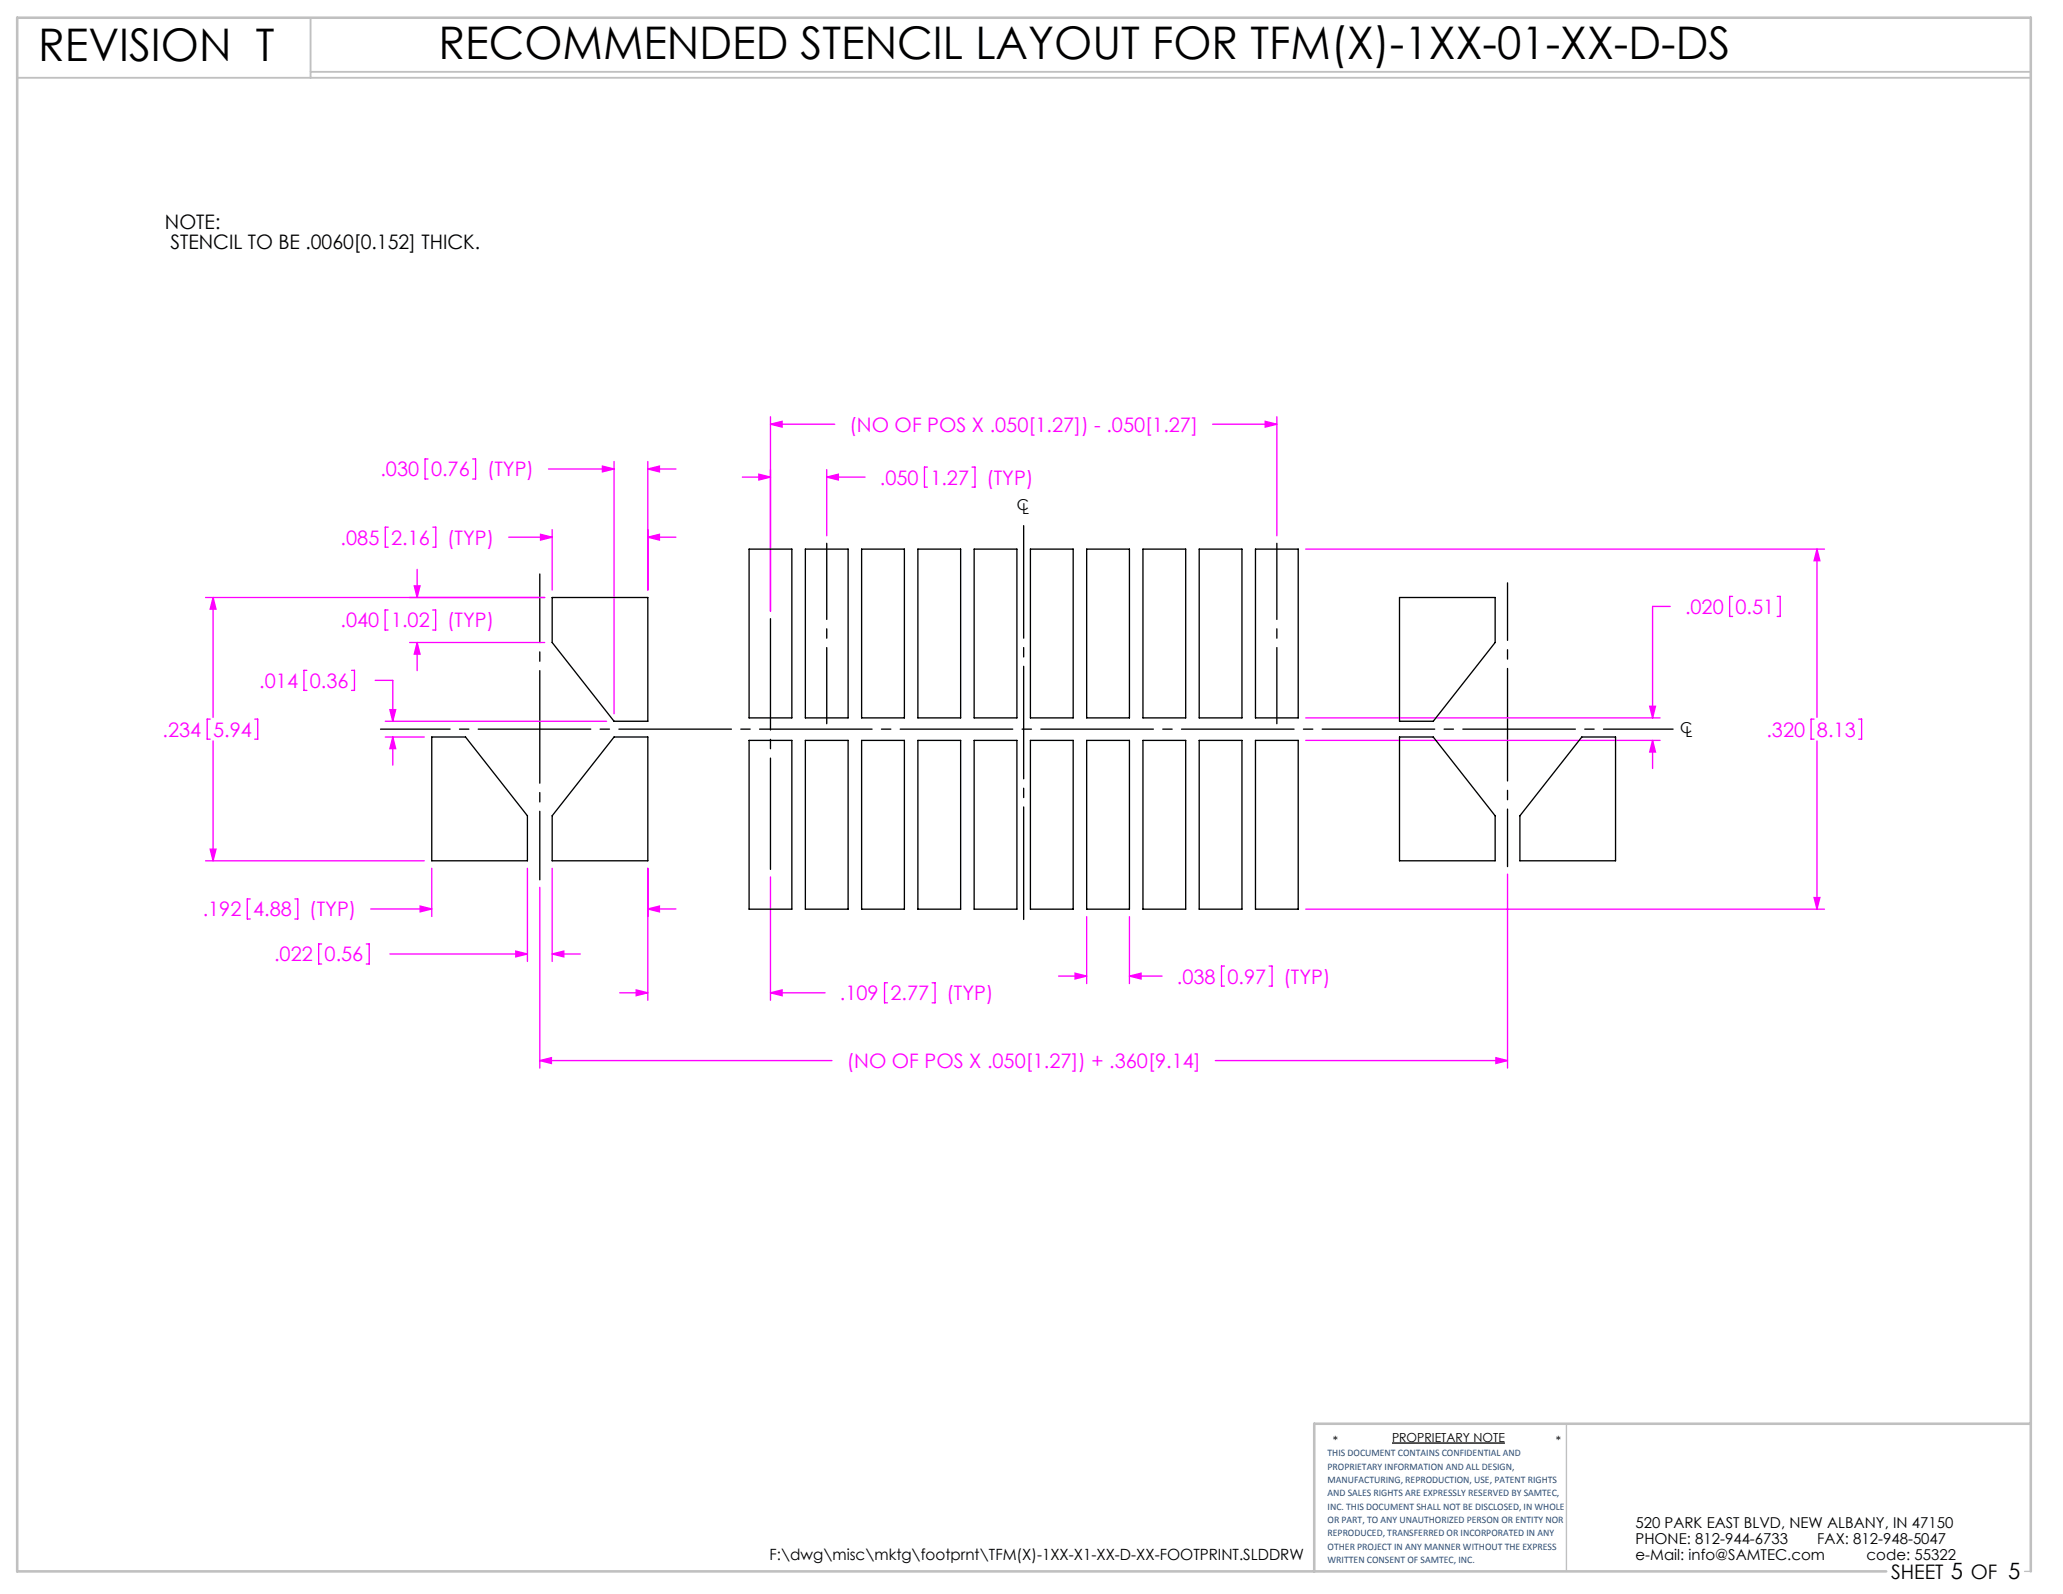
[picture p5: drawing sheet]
<svg xmlns="http://www.w3.org/2000/svg" width="279mm" height="216mm" viewBox="0 0 279 216" stroke-linecap="round" stroke-linejoin="round" font-family="sans-serif">
<path d="M188.5 195.5h15.3" fill="none" stroke="#000" stroke-width=".18"/>
<path d="M212.2 192.8v20M274.2 212.8h.8" fill="none" stroke="#c0c0c0" stroke-width=".18"/>
<path d="M2.3 10.5h272.7M42.1 2.4v8.1M42.1 9.7h232.9" fill="none" stroke="#c0c0c0" stroke-width=".25"/>
<path d="M275 192.8h-97v20M255.5 212.8h-253.2v-210.4h272.7v210.4" fill="none" stroke="#c0c0c0" stroke-width=".35"/>
<g fill="none" stroke="#f0f" stroke-width=".18">
<path d="M104.3 57.5l1.6-.4v.8zM104.3 56.4v26.4M104.3 57.5h8.8M164.2 57.5h8.7M171.4 57.1l1.5 .4-1.5 .4zM172.9 56.4v16.2M52.6 71.4h-.4v2.7h.4M56.1 79.4h.8l-.4 1.5zM56.5 77.1v3.8M58 62.2h-.4v2.7h.4M58.6 71.4h.4v2.7h-.4M64 62.2h.4v2.7h-.4"/>
<path d="M68.9 72.8h5.9M73.2 72.4l1.6 .4-1.6 .4zM74.3 63.5h8.9M74.8 71.7v8.2M81.6 63.1l1.6 .4-1.6 .4zM83.2 62.5v34.2M87.7 72.8l1.6-.4v.8zM87.7 63.5l1.6-.4v.8zM87.7 62.5v17.4M87.7 72.8h3.8M87.7 63.5h3.8M100.5 64.6h3.8"/>
<path d="M102.8 64.2l1.5 .4-1.5 .4zM112 64.6l1.5-.4v.8zM112 63.6v9M112 64.6h5.2M125.6 63.3h-.4v2.7h.4M131.6 63.3h.4v2.7h-.4M176.8 74.4h70.3M246.1 74.4l.4 1.6h-.8zM246.1 74.4v22.8M27.8 80.9h46M28.5 97.4h-.4v2.7h.4M28.9 80.9l.4 1.6h-.8z"/>
<path d="M28.9 80.9v16.3M34.5 97.4h.4v2.7h-.4M41.6 90.8h-.4v2.7h.4M47.6 90.8h.4v2.7h-.4M50.8 92.2h2.4v5.5M52.2 99.8h5.3M52.2 97.7h29.9M52.6 82.6h-.4v2.7h.4M52.8 96.1h.8l-.4 1.6zM53.2 99.8l.4 1.6h-.8zM53.2 99.8v3.8M55.5 87h18.3"/>
<path d="M56.5 87l.4 1.6h-.8zM56.5 87v3.8M58.6 82.6h.4v2.7h-.4M176.8 97.2h48M223.4 95.7h.8l-.4 1.5zM226.2 82.1h-2.4v15.1M234.7 80.8h-.4v2.7h.4M240.7 80.8h.4v2.7h-.4M245.7 97.4h-.4v2.7h.4M251.7 97.4h.4v2.7h-.4M27.8 116.6h29.7M28.5 115h.8l-.4 1.6z"/>
<path d="M28.9 100.4v16.2M58.5 117.6v6.5M71.4 117.6v12.6M74.8 117.6v12.6M87.7 117.6v17.9M104.3 118.8v16.7M176.8 100.3h48M204.2 118.4v26.3M223.8 100.3l.4 1.6h-.8zM223.8 100.3v3.8M246.1 100.4v22.7M33.9 121.8h-.4v2.7h.4"/>
<path d="M39.9 121.8h.4v2.7h-.4M43.6 127.9h-.4v2.7h.4M49.6 127.9h.4v2.7h-.4M50.2 123.1h8.3M52.8 129.2h18.6M56.9 122.7l1.6 .4-1.6 .4zM69.9 128.8l1.5 .4-1.5 .4zM73.1 120.2v24.5M74.8 129.2l1.6-.4v.8zM74.8 129.2h3.8M83.9 134.5h3.8M86.2 134.1l1.5 .4-1.5 .4z"/>
<path d="M87.7 123.1l1.6-.4v.8zM87.7 123.1h3.8M104.3 134.5l1.6-.4v.8zM104.3 134.5h7.4M120.2 133.1h-.4v2.7h.4M126.2 133.1h.4v2.7h-.4M143.4 132.2h3.8M145.6 131.8l1.6 .4-1.6 .4zM147.2 124.2v9M153 132.2l1.5-.4v.8zM153 124.2v9M153 132.2h4.4"/>
<path d="M165.8 130.8h-.4v2.8h.4M171.9 130.8h.4v2.8h-.4M176.8 123.1h70.3M245.7 121.6h.8l-.4 1.5zM73.1 143.7l1.6-.4v.7zM73.1 143.7h39.6M164.6 143.7h39.6M202.6 143.3l1.6 .4-1.6 .3z"/>
</g>
<path d="M51.5 98.8h175.1" fill="none" stroke="#000" stroke-width=".18" stroke-dasharray="15.2 1.3 1.3 1.3" stroke-dashoffset="5.8"/>
<path d="M138.6 70.5v54.8" fill="none" stroke="#000" stroke-width=".18" stroke-dasharray="15.2 1.3 1.3 1.3" stroke-dashoffset="-.7"/>
<path d="M104.3 117.8v-34" fill="none" stroke="#000" stroke-width=".18" stroke-dasharray="15.2 1.3 1.3 1.3" stroke-dashoffset=".2"/>
<path d="M112 98v-24.4M172.9 98v-24.4" fill="none" stroke="#000" stroke-width=".18" stroke-dasharray="15.2 1.3 1.3 1.3" stroke-dashoffset="4.9"/>
<path d="M73.1 77.7v41.5" fill="none" stroke="#000" stroke-width=".18" stroke-dasharray="15.2 1.3 1.3 1.3" stroke-dashoffset="6"/>
<path d="M204.2 117.4v-38.5" fill="none" stroke="#000" stroke-width=".18" stroke-dasharray="15.2 1.3 1.3 1.3" stroke-dashoffset="7.5"/>
<path d="M104.3 57.5l1.6-.4v.8zM171.4 57.1l1.5 .4-1.5 .4zM102.8 64.2l1.5 .4-1.5 .4zM112 64.6l1.5-.4v.8zM246.1 74.4l.4 1.6h-.8zM245.7 121.6h.8l-.4 1.5zM223.4 95.7h.8l-.4 1.5zM223.8 100.3l.4 1.6h-.8zM145.6 131.8l1.6 .4-1.6 .4zM153 132.2l1.5-.4v.8zM28.9 80.9l.4 1.6h-.8zM28.5 115h.8l-.4 1.6zM53.2 99.8l.4 1.6h-.8zM52.8 96.1h.8l-.4 1.6zM56.1 79.4h.8l-.4 1.5zM56.5 87l.4 1.6h-.8zM73.2 72.4l1.6 .4-1.6 .4zM87.7 72.8l1.6-.4v.8zM81.6 63.1l1.6 .4-1.6 .4zM87.7 63.5l1.6-.4v.8zM56.9 122.7l1.6 .4-1.6 .4zM87.7 123.1l1.6-.4v.8zM69.9 128.8l1.5 .4-1.5 .4zM74.8 129.2l1.6-.4v.8zM86.2 134.1l1.5 .4-1.5 .4zM104.3 134.5l1.6-.4v.8zM73.1 143.7l1.6-.4v.7zM202.6 143.3l1.6 .4-1.6 .3z" fill="#f0f"/>
<g fill="none" stroke="#000" stroke-width=".18">
<path d="M101.5 74.4h5.7v22.8h-5.7zM109.1 74.4h5.8v22.8h-5.8zM116.7 74.4h5.8v22.8h-5.8zM124.3 74.4h5.8v22.8h-5.8zM131.9 74.4h5.8v22.8h-5.8zM139.6 74.4h5.7v22.8h-5.7zM147.2 74.4h5.8v22.8h-5.8zM154.8 74.4h5.8v22.8h-5.8zM162.4 74.4h5.8v22.8h-5.8zM170 74.4h5.8v22.8h-5.8zM58.5 99.8h4.5l8.4 10.7v6.1h-12.9zM74.8 80.9h12.9v16.8h-4.5l-8.4-10.7z"/>
<path d="M83.2 99.8h4.5v16.8h-12.9v-6.1zM189.5 99.8h4.6l8.4 10.7v6.1h-13zM189.5 80.9h13v6.1l-8.4 10.7h-4.6zM214.2 99.8h4.6v16.8h-13v-6.1zM101.5 100.3h5.7v22.8h-5.7zM109.1 100.3h5.8v22.8h-5.8zM116.7 100.3h5.8v22.8h-5.8zM124.3 100.3h5.8v22.8h-5.8zM131.9 100.3h5.8v22.8h-5.8zM139.6 100.3h5.7v22.8h-5.7zM147.2 100.3h5.8v22.8h-5.8zM154.8 100.3h5.8v22.8h-5.8z"/>
<path d="M162.4 100.3h5.8v22.8h-5.8zM170 100.3h5.8v22.8h-5.8z"/>
</g>
<g font-size="6.1">
<text x="5.2" y="8.2">REVISION T</text>
<text x="59.4" y="7.9">RECOMMENDED STENCIL LAYOUT FOR TFM(X)-1XX-01-XX-D-DS</text>
</g>
<g font-size="2.7">
<text x="22.3" y="31.1">NOTE:</text>
<text x="23.1" y="33.7">STENCIL TO BE .0060[0.152] THICK.</text>
<text x="256.1" y="213.9">SHEET 5 OF 5</text>
</g>
<g font-size="2.7" fill="#f0f">
<text x="115.1" y="58.5">(NO OF POS X .050[1.27]) - .050[1.27]</text>
<text x="51.5" y="64.5">.030</text>
<text x="58.4" y="64.5">0.76</text>
<text x="66" y="64.5">(TYP)</text>
<text x="119.2" y="65.6">.050</text>
<text x="126" y="65.6">1.27</text>
<text x="133.6" y="65.6">(TYP)</text>
<text x="46.1" y="73.8">.085</text>
<text x="53" y="73.8">2.16</text>
<text x="60.6" y="73.8">(TYP)</text>
<text x="228.2" y="83.1">.020</text>
<text x="235.1" y="83.1">0.51</text>
<text x="46.1" y="85">.040</text>
<text x="53" y="85">1.02</text>
<text x="60.6" y="85">(TYP)</text>
<text x="35.1" y="93.2">.014</text>
<text x="42" y="93.2">0.36</text>
<text x="22" y="99.8">.234</text>
<text x="28.9" y="99.8">5.94</text>
<text x="239.2" y="99.8">.320</text>
<text x="246.1" y="99.8">8.13</text>
<text x="27.4" y="124.1">.192</text>
<text x="34.3" y="124.1">4.88</text>
<text x="41.9" y="124.1">(TYP)</text>
<text x="37.1" y="130.2">.022</text>
<text x="44" y="130.2">0.56</text>
<text x="113.8" y="135.5">.109</text>
<text x="120.6" y="135.5">2.77</text>
<text x="128.2" y="135.5">(TYP)</text>
<text x="159.4" y="133.2">.038</text>
<text x="166.2" y="133.2">0.97</text>
<text x="173.8" y="133.2">(TYP)</text>
<text x="114.7" y="144.7">(NO OF POS X .050[1.27]) + .360[9.14]</text>
</g>
<text font-size="2.1" x="104.2" y="211.3">F:\dwg\misc\mktg\footprnt\TFM(X)-1XX-X1-XX-D-XX-FOOTPRINT.SLDDRW</text>
<g font-size="2">
<text x="137.7" y="69.1">C</text>
<text x="138.5" y="69.7">L</text>
<text x="227.5" y="99.3">C</text>
<text x="228.3" y="99.9">L</text>
<text x="221.5" y="207">520 PARK EAST BLVD, NEW ALBANY, IN 47150</text>
<text x="221.5" y="209.2">PHONE: 812-944-6733</text>
<text x="246.1" y="209.2">FAX: 812-948-5047</text>
<text x="221.5" y="211.3">e-Mail: info@SAMTEC.com</text>
<text x="252.8" y="211.3">code: 55322</text>
</g>
<g font-size="1.7">
<text x="180.5" y="195.7">*</text>
<text x="188.5" y="195.3">PROPRIETARY NOTE</text>
<text x="210.7" y="195.7">*</text>
</g>
<g font-size="1.4" fill="#1f497d">
<text x="179.8" y="197.3">THIS DOCUMENT CONTAINS CONFIDENTIAL AND</text>
<text x="179.8" y="199.1">PROPRIETARY INFORMATION AND ALL DESIGN,</text>
<text x="179.8" y="200.9">MANUFACTURING, REPRODUCTION, USE, PATENT RIGHTS</text>
<text x="179.8" y="202.7">AND SALES RIGHTS ARE EXPRESSLY RESERVED BY SAMTEC,</text>
<text x="179.8" y="204.5">INC. THIS DOCUMENT SHALL NOT BE DISCLOSED, IN WHOLE</text>
<text x="179.8" y="206.3">OR PART, TO ANY UNAUTHORIZED PERSON OR ENTITY NOR</text>
<text x="179.8" y="208.1">REPRODUCED, TRANSFERRED OR INCORPORATED IN ANY</text>
<text x="179.8" y="209.9">OTHER PROJECT IN ANY MANNER WITHOUT THE EXPRESS</text>
<text x="179.8" y="211.7">WRITTEN CONSENT OF SAMTEC, INC.</text>
</g>
</svg>
